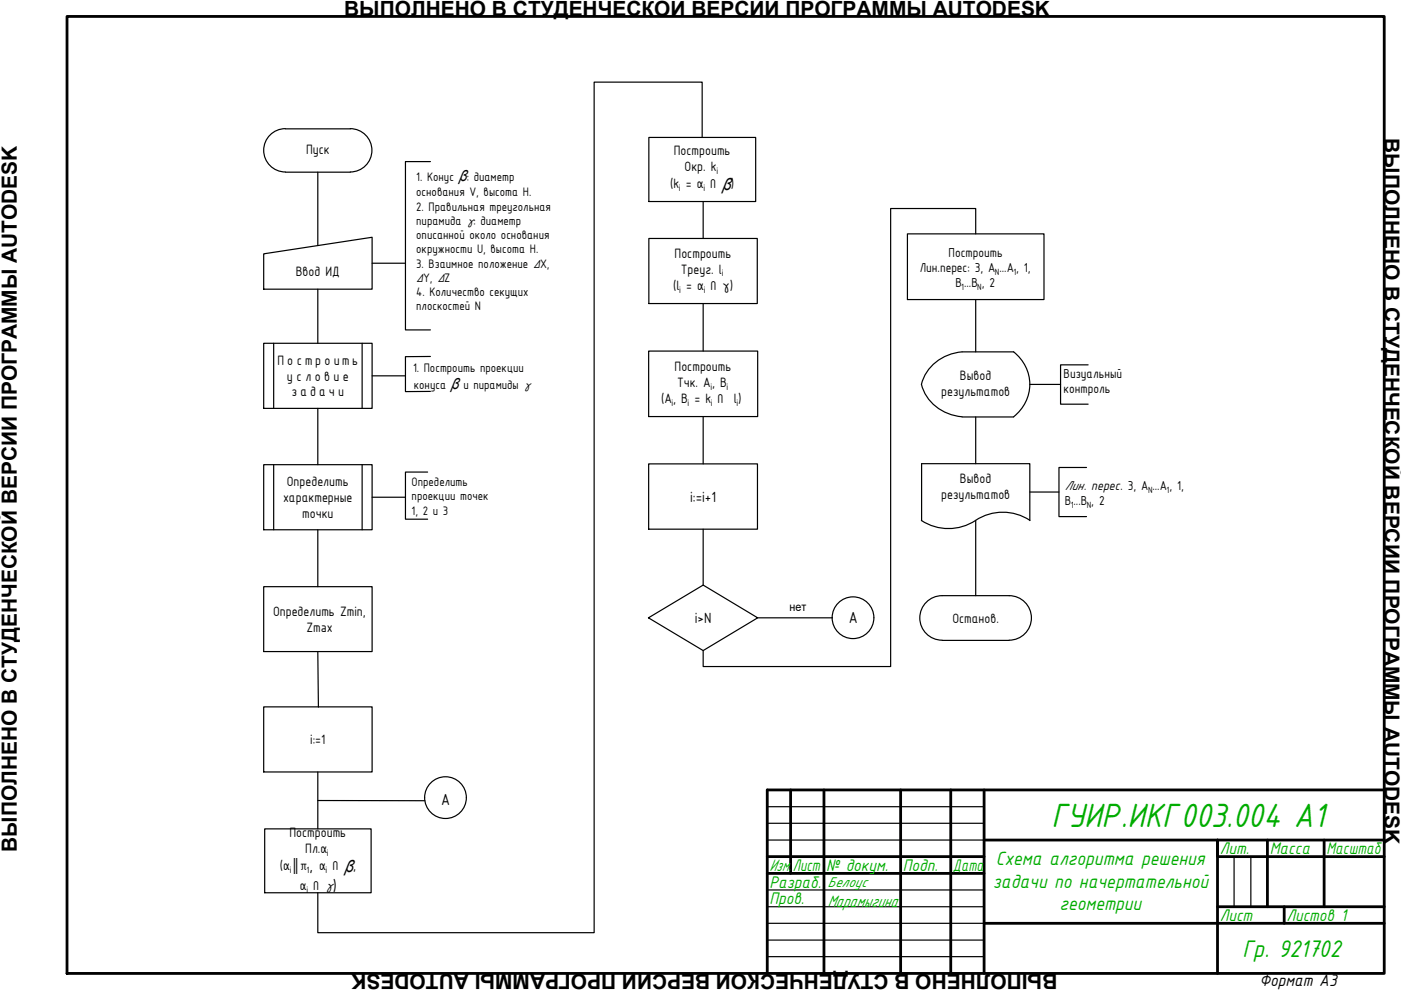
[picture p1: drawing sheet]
<svg xmlns="http://www.w3.org/2000/svg" width="297mm" height="210mm" viewBox="0 0 297 210" stroke-linecap="round" stroke-linejoin="round" font-family="sans-serif">
<!-- layer: 0 -->
<g fill="none" stroke="#000" stroke-width=".59">
<path d="M14.2 3.5h279.3v202.9h-279.3zM167.6 167.5v17.7M174.7 167.5v38.9M191 167.5v38.9M201.6 167.5v38.9M208.6 167.5v38.9M208.6 178.1h84.9M268.7 178.1v14.1M280.7 178.1v14.1M293.5 167.5h-130.8v38.9M162.7 181.6h45.9M162.7 185.2h45.9"/>
<path d="M208.6 195.8h84.9M258.1 192.2h35.4M272.3 192.2v3.6M293.5 181.6h-35.4v-3.5v28.3"/>
</g>
<path d="M162.7 171h45.9M162.7 174.6h45.9M162.7 178.1h45.9M162.7 188.7h45.9M162.7 192.2h45.9M162.7 199.3h45.9M162.7 195.8h45.9M261.6 181.6v10.6M265.2 181.6v10.6M162.7 202.8h45.9" fill="none" stroke="#000" stroke-width=".25"/>
<g fill="none" stroke="#000" stroke-width=".25">
<path d="M60.5 27.3a4.6 4.6 0 0 0-4.6 4.6 4.6 4.6 0 0 0 4.6 4.6M60.5 27.3h13.8a4.6 4.6 0 0 1 4.6 4.6 4.6 4.6 0 0 1-4.6 4.6M60.5 36.5h13.8M67.4 36.5v15.5M91.3 34.3h-5.3v35.6h5.3M137.6 29.1h22.6v13.6h-22.6zM55.9 53.8l23-3.5v11h-23zM78.9 55.8h7.1M137.6 50.6h23v13.8h-23zM192.4 49.6h28.9v13.9h-28.9zM206.9 49.6v-5.4h-18.1v97.1h-39.7v-3.4M55.9 72.8h23v13.8h-23z"/>
<path d="M58 72.8v13.8M67.4 61.3v11.5M76.8 72.8v13.8M78.9 79.7h7.1M91.3 75.6h-5.3v7.4h5.3M137.5 74.4h23.1v13.9h-23.1zM149.1 64.4v10M204 74.6a9.5 9.5 0 0 0-8.6 6.9 9.4 9.4 0 0 0 8.6 6.9M204 74.6h10.9M214.9 74.6a8.6 8.6 0 0 1 0 13.8M230.7 77.4h-5.8v8.3h5.8M55.9 98.5h23v13.8h-23z"/>
<path d="M58 98.5v13.8M67.4 86.6v11.9M76.8 98.5v13.8M137.5 98.4h23.1v13.8h-23.1zM149.1 88.3v10.1M204 88.4h10.9M206.9 88.4v9.9M230.4 99.1h-5.9v10.4h5.9M67.4 112.3v12.1M78.9 105.4h7.1M90.7 100.1h-4.7v10h4.7M149.1 112.2v11.9"/>
<path d="M195.3 110.3a10.4 10.4 0 0 0 11.5 0M195.4 110.4v-12.1h22.9v12.1M206.9 110.3a10.4 10.4 0 0 1 11.4 0M206.9 110.4v15.9M55.9 124.4h23v13.7h-23zM67.4 138.1l.1 11.8M137.5 131l11.6-6.9 11.5 6.9-11.5 6.9zM199.7 126.3a4.7 4.7 0 0 0-4.7 4.7 4.7 4.7 0 0 0 4.7 4.7M199.8 126.3h14.2a4.7 4.7 0 0 1 4.7 4.7 4.7 4.7 0 0 1-4.7 4.7M199.8 135.8h14.2M55.9 149.9h23v13.8h-23zM56.1 175.7h22.6v13.6h-22.6z"/>
<path d="M67.4 163.7v12"/>
</g>
<g fill="none" stroke="#000" stroke-width=".25">
<path d="M148.9 29.1v-11.7h-22.9v180.4h-58.6v-8.5M149.1 42.7v7.9M206.9 63.5v11.1M218.3 81.5h6.6M218.3 104.3h6.2M160.6 131h15.9M67.4 169.7l22.7 .1"/>
<circle cx="180.9" cy="131" r="4.4"/>
<circle cx="94.5" cy="169.1" r="4.4"/>
</g>
<text font-size="7.7" fill="#00ad00" x="223" y="175.3">ГУИР.ИКГ003.004 А1</text>
<text font-size="5.5" fill="#00ad00" x="263.4" y="202.8">Гр. 921702</text>
<g font-size="4.4">
<text x="73" y="3.4">ВЫПОЛНЕНО В СТУДЕНЧЕСКОЙ ВЕРСИИ ПРОГРАММЫ AUTODESK</text>
<text x="293.6" y="29.3" transform="rotate(90 293.6 29.3)">ВЫПОЛНЕНО В СТУДЕНЧЕСКОЙ ВЕРСИИ ПРОГРАММЫ AUTODESK</text>
<text x="3.6" y="180.6" transform="rotate(-90 3.6 180.6)">ВЫПОЛНЕНО В СТУДЕНЧЕСКОЙ ВЕРСИИ ПРОГРАММЫ AUTODESK</text>
<text x="224.2" y="206.4" transform="rotate(180 224.2 206.4)">ВЫПОЛНЕНО В СТУДЕНЧЕСКОЙ ВЕРСИИ ПРОГРАММЫ AUTODESK</text>
</g>
<g font-size="4.4" fill="#00ad00">
<text x="211.1" y="183.5">Схема алгоритма решения</text>
<text x="210.5" y="188.2">задачи по начертательной</text>
<text x="224.6" y="192.9">геометрии</text>
</g>
<g font-size="3.8" fill="#00ad00">
<text x="163.1" y="184.7">Изм.</text>
<text x="168.1" y="184.7">Лист</text>
<text x="175.2" y="184.7">№ докум.</text>
<text x="191.4" y="184.7">Подп.</text>
<text x="202" y="184.7">Дата</text>
<text x="258.6" y="181.2">Лит.</text>
<text x="269.2" y="181.2">Масса</text>
<text x="281.2" y="181.2">Масштаб</text>
<text x="163.1" y="188.2">Разраб.</text>
<text x="163.1" y="191.7">Пров.</text>
<text x="175.4" y="192.2">Марамыгина</text>
<text x="258.6" y="195.3">Лист</text>
<text x="272.7" y="195.3">Листов 1</text>
</g>
<text font-size="3.8" x="267" y="209.1">Формат А3</text>
<g font-size="3.7">
<text x="179.9" y="132.2">А</text>
<text x="93.5" y="170.7">А</text>
<text x="65.6" y="184.7">,</text>
<text x="70.6" y="188.8">)</text>
</g>
<g font-size="3.6">
<text x="153.1" y="40.2">ꞵ</text>
<text x="73.1" y="184.8">ꞵ</text>
</g>
<g font-size="3.4">
<text x="146.3" y="106.4">i:=i+1</text>
<text x="147.3" y="132.1">i&gt;N</text>
</g>
<g font-size="3.3">
<text x="97.3" y="38.4">ꞵ</text>
<text x="95.6" y="82.4">ꞵ</text>
</g>
<text font-size="3.3" fill="#00ad00" x="175.5" y="188">Белоус</text>
<g font-size="3.1">
<text x="64.9" y="32.6">Пуск</text>
<text x="142.9" y="32.9">Построить</text>
<text x="142.1" y="39.9">(k = α ∩</text>
<text x="145.1" y="36.3">Окр. k</text>
<text x="155" y="39.9">)</text>
<text x="62.7" y="58.4">Ввод ИД</text>
<text x="143" y="54.7">Построить</text>
<text x="144.3" y="58">Треуг. l</text>
<text x="142.7" y="61.5">(l = α ∩ γ)</text>
<text x="58.5" y="77.4">Построить</text>
<text x="60.5" y="80.7">условие</text>
<text x="143" y="78.8">Построить</text>
<text x="143.5" y="82.1">Тчк. A, B</text>
<text x="199.5" y="83.9">результатов</text>
<text x="203.5" y="80.5">Вывод</text>
<text x="61.5" y="84">задачи</text>
<text x="140.2" y="85.5">(A, B = k ∩ l)</text>
<text x="60" y="106.4">характерные</text>
<text x="60.8" y="103.1">Определить</text>
<text x="199.5" y="105.8">результатов</text>
<text x="203.5" y="102.5">Вывод</text>
<text x="64.1" y="109.7">точки</text>
<text x="57.9" y="130.6">Определить Zmin,</text>
<text x="65" y="133.9">Zmax</text>
<text x="201.9" y="132.1">Останов.</text>
<text x="65.8" y="157.8">i:=1</text>
<text x="61.4" y="177.5">Построить</text>
<text x="59.3" y="184.5">(α║π</text>
<text x="64.7" y="180.9">Пл.α</text>
<text x="67.6" y="184.5">α ∩</text>
<text x="74.9" y="184.5">,</text>
<text x="63.6" y="188.7">α ∩ γ</text>
</g>
<g font-size="3">
<text x="195" y="57.7">Лин.перес: 3, A ...A, 1,</text>
<text x="201.1" y="54.5">Построить</text>
<text x="202.6" y="60.9">B...B , 2</text>
<text x="225.5" y="80.2">Визуальный</text>
<text x="225.5" y="83.4">контроль</text>
<text x="225.7" y="103.9">Лин. перес. 3, A ...A , 1,</text>
<text x="225.8" y="107.1">B...B , 2</text>
</g>
<g font-size="2.8">
<text x="88.3" y="38.4">1. Конус</text>
<text x="88.3" y="41.6">основания V, высота H.</text>
<text x="99" y="38.4">: диаметр</text>
<text x="88.3" y="44.6">2. Правильная треугольная</text>
<text x="88.3" y="47.6">пирамида γ: диаметр</text>
<text x="88.3" y="50.7">описанной около основания</text>
<text x="88.3" y="53.7">окружности U, высота H.</text>
<text x="88.3" y="56.7">3. Взаимное положение ∆X,</text>
<text x="88.3" y="62.8">4. Количество секущих</text>
<text x="88.3" y="65.8">плоскостей N</text>
<text x="87.6" y="78.8">1. Построить проекции</text>
<text x="87.7" y="82.4">конуса</text>
<text x="98.2" y="82.4">и пирамиды γ</text>
<text x="87.3" y="103.1">Определить</text>
<text x="87.3" y="106.1">проекции точек</text>
<text x="87.3" y="109.1">1, 2 и 3</text>
</g>
<text font-size="2.7" x="88.3" y="59.7">∆Y, ∆Z</text>
<text font-size="2.5" x="167.4" y="129.6">нет</text>
<g font-size="2.2">
<text x="143.9" y="40.5">i</text>
<text x="149.1" y="40.5">i</text>
<text x="151.9" y="36.9">i</text>
<text x="153" y="58.6">i</text>
<text x="144" y="62.1">i</text>
<text x="149.2" y="62.1">i</text>
<text x="150.6" y="82.7">i</text>
<text x="154" y="82.7">i</text>
<text x="142.4" y="86.1">i</text>
<text x="145.8" y="86.1">i</text>
<text x="150.7" y="86.1">i</text>
<text x="156.2" y="86.1">i</text>
<text x="61.5" y="185.1">i</text>
<text x="69" y="185.1">i</text>
<text x="69.3" y="181.5">i</text>
<text x="65" y="189.2">i</text>
</g>
<g font-size="2.1">
<text x="210.9" y="58.3">N</text>
<text x="214.9" y="58.3">1</text>
<text x="203.8" y="61.5">1</text>
<text x="207.2" y="61.5">N</text>
<text x="227" y="107.7">1</text>
<text x="230.4" y="107.7">N</text>
<text x="243.4" y="104.5">N</text>
<text x="247.3" y="104.5">1</text>
<text x="65" y="185.1">1</text>
</g>
</svg>
